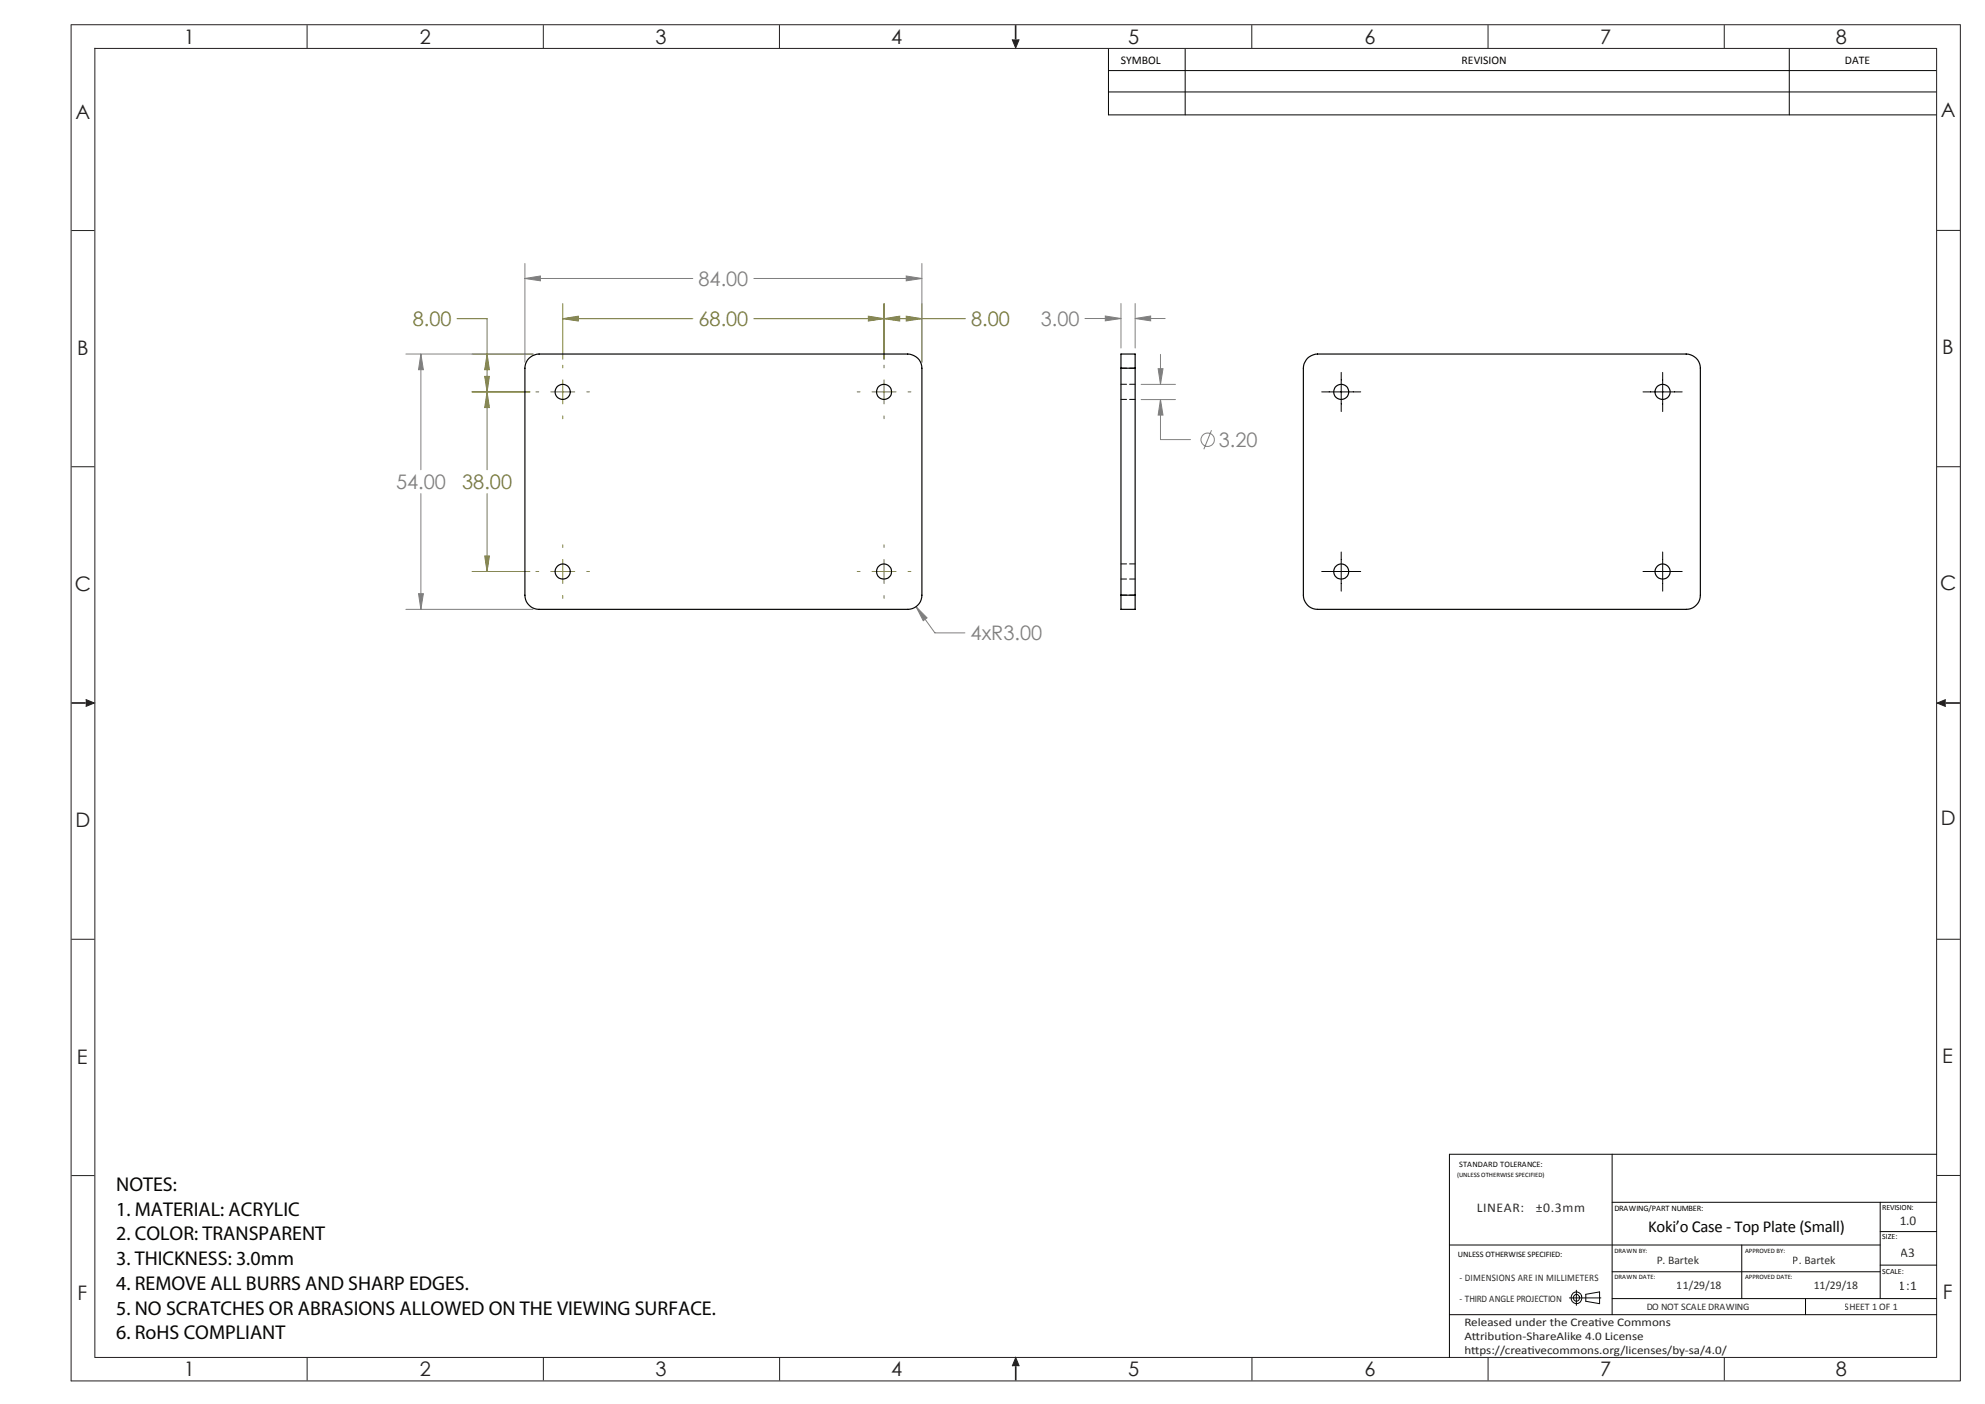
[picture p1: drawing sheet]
<svg xmlns="http://www.w3.org/2000/svg" width="420mm" height="297mm" viewBox="0 0 420 297" stroke-linecap="round" stroke-linejoin="round" font-family="sans-serif">
<!-- layer: Layer 1 -->
<g fill="none" stroke="#231f20" stroke-width=".21">
<path d="M15 5.2h399.8M15 5.2v287M20 10.2h389.8M20.1 10.1v277.1M65 5.3v4.9M115 5.3v4.9M164.9 5.3v4.9M264.9 5.3v4.9M314.8 5.3v4.9M364.8 5.3v4.9M409.8 10.2v277M414.8 5.2v287"/>
<path d="M15.1 48.8h4.9M409.8 48.7h4.9M15.1 98.7h4.9M409.8 98.7h4.9M15.1 198.7h4.9M409.8 198.7h4.9M15.1 248.7h4.9M409.8 248.7h4.9M15 292.1h399.8M20 287.2h389.8M65 287.2v4.8M115 287.2v4.8"/>
<path d="M165 287.2v4.8M264.9 287.2v4.8M314.9 287.2v4.8M364.8 287.2v4.8"/>
</g>
<g fill="#231f20" stroke="#231f20" stroke-width=".21">
<path d="M214.2 8.3h1.4l-.7 1.8z"/>
<path d="M214.9 287.2l.8 1.8h-1.5z"/>
<path d="M18.1 148l1.9 .7-1.9 .8z"/>
<path d="M409.9 148.7l1.8-.7v1.5z"/>
</g>
<path d="M214.9 5.3v3M15.1 148.7h3M411.7 148.7h3M214.9 289v3" fill="none" stroke="#231f20" stroke-width=".35"/>
<g fill="none" stroke="#050504" stroke-width=".21">
<path d="M234.5 19.5h175.1M234.5 10.4v13.9h175.1M234.5 14.9h175.1M250.8 10.4v13.9M378.6 10.4v13.9M283.8 78.8v8.3M351.8 78.8v8.3M279.7 82.9h8.2M347.6 82.9h8.3M283.8 116.8v8.3M351.8 116.8v8.3M279.7 120.9h8.2"/>
<path d="M347.6 120.9h8.3M341.1 254.3h68.7M341.1 244.2v33.9M397.8 254.3v20.4M409.8 244.2h-103.1v43M306.7 263.4h34.3M306.7 278.1h103.1M332.1 274.6h6.6M333.5 272.9v3.2M335.5 273.8l3-.5v2.5l-3-.5zM341.1 269h56.7M341.1 263.4h56.7"/>
<path d="M341.1 274.7h68.7M368.5 263.4v11.3M382 274.7v3.4M397.8 267.6h12M397.8 260.5h12"/>
<circle cx="333.5" cy="274.5" r="1.2"/>
<circle cx="333.6" cy="274.6" r=".68"/>
</g>
<g fill="none" stroke="#808180" stroke-width=".21">
<path d="M111.1 58.9l3.2-.5v1zM111.1 55.7v20.9M111.1 58.9h35.5M159.5 58.9h35.6M191.7 58.4l3.4 .5-3.4 .5zM195.1 55.7v20.9M85.9 74.9h26.9M89.1 74.9l.5 3.3h-1zM89.1 74.9v24.5M229.6 67.4h7.6M233.9 66.8l3.3 .6-3.3 .5zM237.2 64.2v9.4"/>
<path d="M240.2 67.4l3.3-.6v1.1zM240.2 64.2v9.4M240.2 67.4h6.3M245 78h1.1l-.6 3.3zM245.5 75v6.3M241.5 84.5h7.2M241.5 81.3h7.2M245.5 84.5l.6 3.3h-1.1zM245.5 84.5v8.5h6.4M256.3 91l-1.6 4M89.1 104.4v24.5M85.9 128.9h26.9"/>
<path d="M88.6 125.6h1l-.5 3.3zM193.8 128.3l2.4 2.4-.9 .6zM193.8 128.3l4 5.6h6.4"/>
<circle cx="255.5" cy="93" r="1.42"/>
</g>
<g fill="none" stroke="#7f8133" stroke-width=".21">
<path d="M96.7 67.4h6.4v32M99.9 74.9h12.9M102.6 79.6h.9l-.4 3.3zM103.1 74.9l.4 3.3h-.9zM119.1 67.4l3.3-.5v1zM119.1 64.2v11.8M119.1 77.3v.5M119.1 67.4h27.5M159.5 67.4h44.8M183.7 66.9l3.4 .5-3.4 .5zM187.1 67.4l3.3-.5v1zM187.1 64.2v11.8"/>
<path d="M187.1 77.3v.5M191.7 66.9l3.4 .5-3.4 .5zM195.1 64.2v12.4M99.9 82.9h12.2M103.1 82.9l.4 3.3h-.9zM113.4 82.9h.6M116.5 82.9h5.1M119.1 80.4v5M119.1 88v.6M124.2 82.9h.5M181.4 82.9h.6M184.5 82.9h5.1"/>
<path d="M187.1 80.4v5M187.1 88v.6M192.1 82.9h.6M102.6 117.6h.9l-.4 3.3zM103.1 104.4v16.5M119.1 115.3v.5M119.1 118.4v5M187.1 115.3v.5M187.1 118.4v5M99.9 120.9h12.2M113.4 120.9h.6M116.5 120.9h5.1"/>
<path d="M119.1 126v.6M124.2 120.9h.5M181.4 120.9h.6M184.5 120.9h5.1M187.1 126v.6M192.1 120.9h.6"/>
</g>
<path d="M119.1 67.4l3.3-.5v1zM183.7 66.9l3.4 .5-3.4 .5zM103.1 82.9l.4 3.3h-.9zM102.6 117.6h.9l-.4 3.3zM103.1 74.9l.4 3.3h-.9zM102.6 79.6h.9l-.4 3.3zM191.7 66.9l3.4 .5-3.4 .5zM187.1 67.4l3.3-.5v1z" fill="#7f8133"/>
<path d="M111.1 58.9l3.2-.5v1zM191.7 58.4l3.4 .5-3.4 .5zM89.1 74.9l.5 3.3h-1zM88.6 125.6h1l-.5 3.3zM193.8 128.3l1.5 3 .9-.6zM233.9 66.8l3.3 .6-3.3 .5zM240.2 67.4l3.3-.6v1.1zM245.5 84.5l.6 3.3h-1.1zM245 78h1.1l-.6 3.3z" fill="#808180"/>
<g fill="none" stroke="#050504" stroke-width=".25">
<path d="M111.9 75.8l.8-.6 1.4-.3h78a3 3 0 0 1 3 3v48a3 3 0 0 1-3 3h-78a3 3 0 0 1-3-3v-48l.3-1.3zM237.2 77.9v-3h3v3M237.2 77.9v48M237.2 77.9h3M240.2 77.9v48M276.7 75.8l1.2-.7 .9-.2h78a3 3 0 0 1 3 3v48a3 3 0 0 1-3 3h-78a3 3 0 0 1-3-3v-48a2.94 2.94 0 0 1 .9-2.1zM237.2 125.9v3h3v-3M237.2 125.9h3"/>
<circle cx="119.1" cy="82.9" r="1.59"/>
<circle cx="187.1" cy="82.9" r="1.59"/>
<circle cx="283.8" cy="82.9" r="1.59"/>
<circle cx="351.8" cy="82.9" r="1.59"/>
<circle cx="119.1" cy="120.9" r="1.6"/>
<circle cx="187.1" cy="120.9" r="1.6"/>
<circle cx="283.8" cy="120.9" r="1.6"/>
<circle cx="351.8" cy="120.9" r="1.6"/>
</g>
<path d="M237.2 77.9h3M237.2 84.5h3M240.2 81.3h-3M240.2 119.3h-3M237.2 125.9h3M237.2 122.5h3" fill="none" stroke="#050504" stroke-width=".21" stroke-dasharray="1.3 .6" stroke-dashoffset=".1"/>
<g font-size="4.2" fill="#231f20">
<text x="38.9" y="9.2">1</text>
<text x="88.9" y="9.2">2</text>
<text x="138.7" y="9.2">3</text>
<text x="188.6" y="9.2">4</text>
<text x="238.7" y="9.2">5</text>
<text x="288.7" y="9.2">6</text>
<text x="338.6" y="9.2">7</text>
<text x="388.4" y="9.2">8</text>
<text x="16" y="25.2">A</text>
<text x="410.7" y="24.8">A</text>
<text x="16.3" y="75.2">B</text>
<text x="411" y="74.8">B</text>
<text x="15.8" y="125.1">C</text>
<text x="410.5" y="124.7">C</text>
<text x="16" y="174.9">D</text>
<text x="410.6" y="174.5">D</text>
<text x="16.2" y="225.2">E</text>
<text x="410.9" y="224.8">E</text>
<text x="16.4" y="275.1">F</text>
<text x="411.1" y="274.7">F</text>
<text x="38.9" y="291.1">1</text>
<text x="88.8" y="291.1">2</text>
<text x="138.7" y="291.1">3</text>
<text x="188.6" y="291.1">4</text>
<text x="238.7" y="291.1">5</text>
<text x="288.7" y="291.1">6</text>
<text x="338.5" y="291.1">7</text>
<text x="388.4" y="291.1">8</text>
</g>
<g font-size="4.2" fill="#808180">
<text x="147.8" y="60.5">84.00</text>
<text x="220.2" y="69">3.00</text>
<text x="257.9" y="94.6">3.20</text>
<text x="83.8" y="103.5">54.00</text>
<text x="205.4" y="135.5">4xR3.00</text>
</g>
<g font-size="4.2" fill="#7f8133">
<text x="87.3" y="69">8.00</text>
<text x="147.8" y="69">68.00</text>
<text x="205.5" y="69">8.00</text>
<text x="97.8" y="103.5">38.00</text>
</g>
<g font-size="4.2" fill="#050504">
<text x="24.6" y="251.9">NOTES:</text>
<text x="24.6" y="257.1">1. MATERIAL: ACRYLIC</text>
<text x="24.6" y="262.4">2. COLOR: TRANSPARENT</text>
<text x="24.6" y="267.6">3. THICKNESS: 3.0mm</text>
<text x="24.6" y="272.8">4. REMOVE ALL BURRS AND SHARP EDGES.</text>
<text x="24.6" y="278.1">5. NO SCRATCHES OR ABRASIONS ALLOWED ON THE VIEWING SURFACE.</text>
<text x="24.6" y="283.2">6. RoHS COMPLIANT</text>
</g>
<text font-size="3.5" fill="#050504" x="348.7" y="260.7">Koki’o Case - Top Plate (Small)</text>
<g font-size="2.8" fill="#050504">
<text x="312.4" y="256.4">LINEAR:</text>
<text x="325" y="256.4">±0.3mm</text>
<text x="401.9" y="259.2">1.0</text>
<text x="402.2" y="265.8">A3</text>
<text x="401.8" y="272.8">1:1</text>
</g>
<g font-size="2.5" fill="#050504">
<text x="237.1" y="13.5">SYMBOL</text>
<text x="309.3" y="13.5">REVISION</text>
<text x="390.4" y="13.5">DATE</text>
<text x="350.5" y="267.4">P. Bartek</text>
<text x="379.4" y="267.4">P. Bartek</text>
<text x="354.8" y="272.6">11/29/18</text>
<text x="383.7" y="272.6">11/29/18</text>
</g>
<g font-size="2.5" fill="#231f20">
<text x="309.9" y="280.4">Released under the Creat</text>
<text x="337.4" y="280.4">ive Commons</text>
<text x="309.9" y="283.4">At</text>
<text x="309.9" y="286.3">ht</text>
<text x="311.3" y="286.3">tps://creat</text>
<text x="311.4" y="283.4">tribut</text>
<text x="317.7" y="283.4">ion-ShareAlike 4.0 License</text>
<text x="323.2" y="286.3">ivecommons.org/licenses/by-sa/4.0/</text>
</g>
<g font-size="2.1" fill="#050504">
<text x="308.8" y="275.4">- THIRD ANGLE PROJECTION</text>
<text x="308.8" y="271">- DIMENSIONS ARE IN MILLIMETERS</text>
<text x="348.3" y="277.1">DO NOT SCALE DRAWING</text>
<text x="390.4" y="277.1">SHEET 1 OF 1</text>
</g>
<g font-size="1.8" fill="#050504">
<text x="308.7" y="246.9">STANDARD TOLERANCE:</text>
<text x="341.6" y="256.2">DRAWING/PART NUMBER:</text>
<text x="308.5" y="266">UNLESS OTHERWISE SPECIFIED:</text>
</g>
<g font-size="1.7" fill="#050504">
<text x="398.3" y="256">REVISION:</text>
<text x="398.3" y="262.2">SIZE:</text>
<text x="398.3" y="269.4">SCALE:</text>
</g>
<g font-size="1.4" fill="#050504">
<text x="308.3" y="249">(UNLESS OTHERWISE SPECIFIED)</text>
<text x="341.6" y="265">DRAWN BY:</text>
<text x="369.2" y="265">APPROVED BY:</text>
<text x="341.6" y="270.6">DRAWN DATE:</text>
<text x="369.2" y="270.6">APPROVED DATE:</text>
</g>
</svg>
